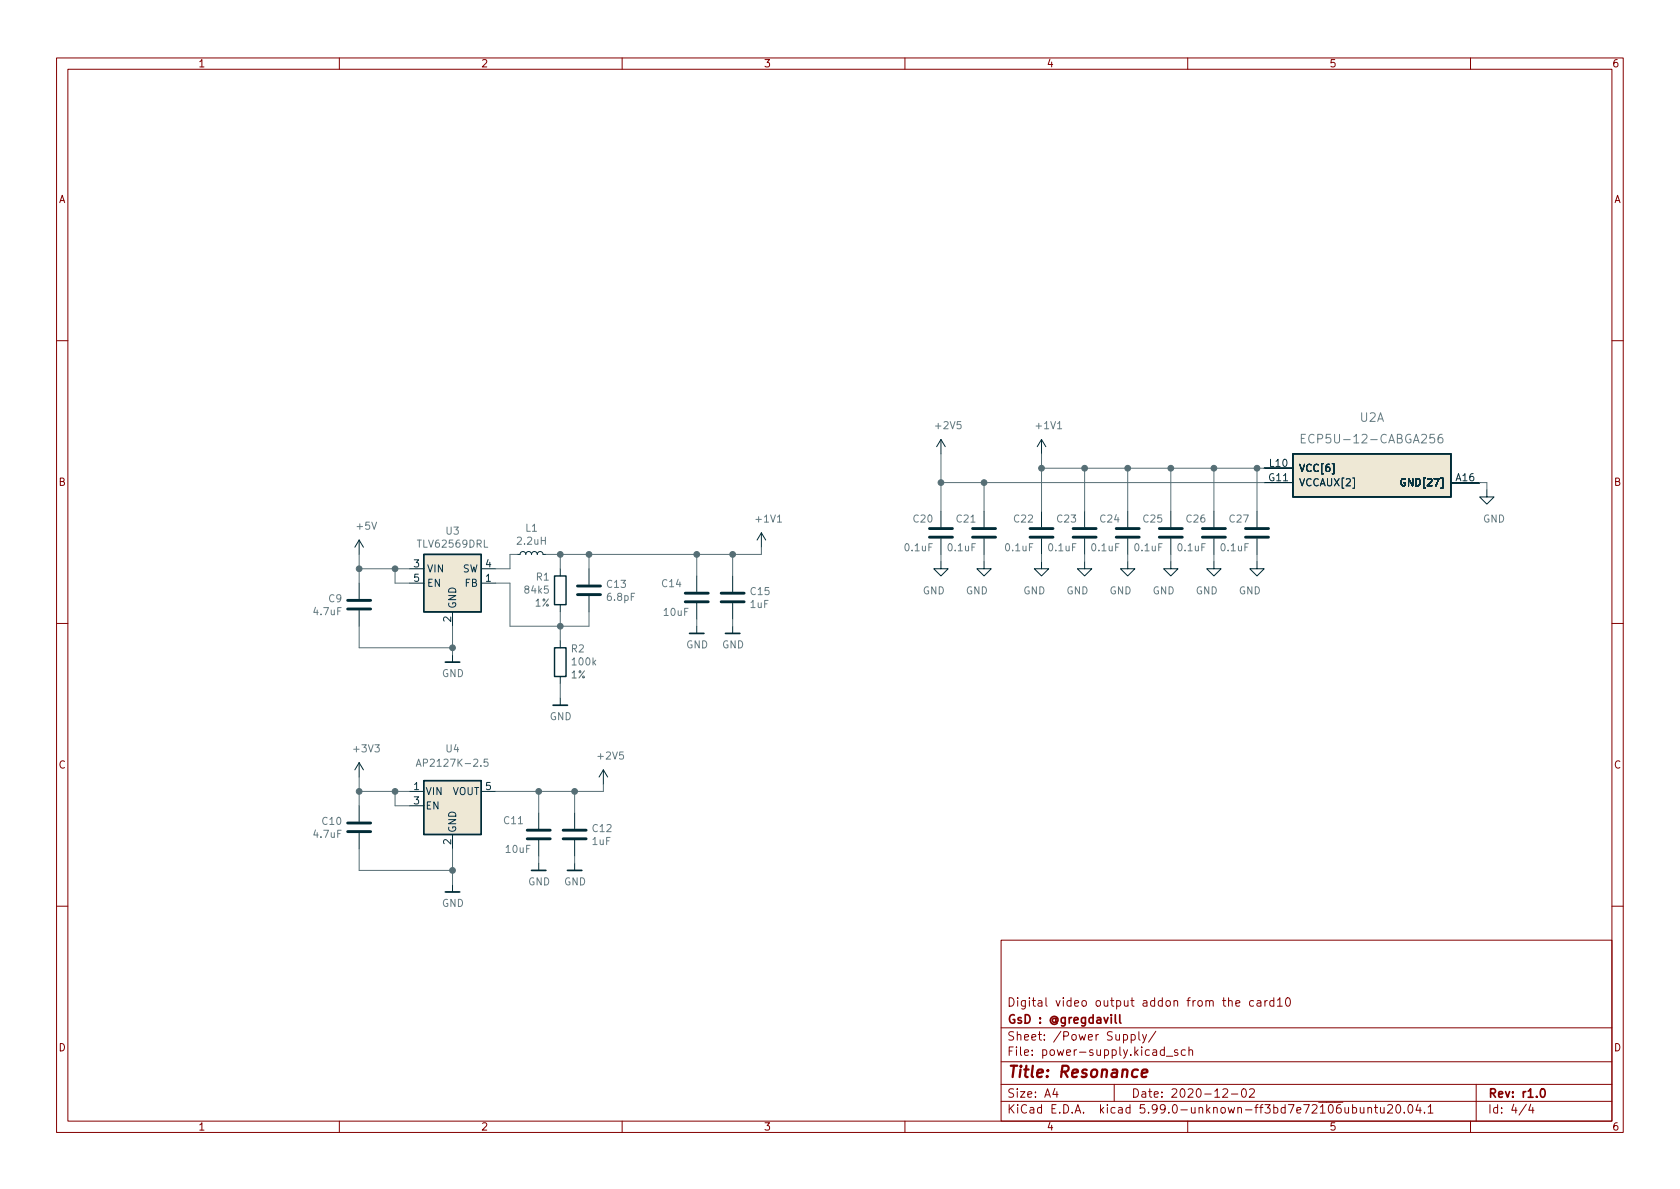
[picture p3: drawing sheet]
<svg xmlns="http://www.w3.org/2000/svg" width="297mm" height="210mm" viewBox="0 0 297 210" stroke-linecap="round" stroke-linejoin="round" font-family="sans-serif">
<g fill="none" stroke="#840000" stroke-width=".18">
<path d="M10 10.2h277v190.1h-277zM12 12.2h273v186.1h-273zM60 10.2v2M110 10.2v2M160 10.2v2M210 10.2v2M260 10.2v2M10 60.2h2M285 60.2h2M10 110.2h2M285 110.2h2M10 160.2h2"/>
<path d="M177 166.3h108v32h-108zM218.5 177.4l.7-.1-.1-.3-.4-.1-.2 .2 .1 .8h.5M221.6 177l-.4-.1-.3 .3v.4l.2 .3h.5M222.3 177h.6v.9M222.9 177.3l-.5 .1a.29 .29 0 0 0-.2 .2 .29 .29 0 0 0 .2 .3h.5M223.6 176.9v1M224.1 176.9l-.3 .1-.2 .2M225.2 177l-.4-.1-.3 .3v.4l.1 .3h.6M225.2 176.4v1.5M225.9 176.9l.4-.5v1.5M225.9 177.9h.8M227.4 176.6l.2-.2a.81 .81 0 0 1 .6 .7 .81 .81 0 0 1-.3 .8h-.1a.81 .81 0 0 1-.4-1.3z"/>
<path d="M285 160.2h2M60 198.3v2M110 198.3v2M160 198.3v2M177 194.8h108M177 191.8h108M177 187.8h108M177 181.8h108M186.5 192.5l-.4 1h1M186.9 193v1M197 191.8v3M200 183l.4-.1 .3 .3v.4l-.1 .3h-.6"/>
<path d="M200 182.9v1.5M201.4 182.4v1.3l.2 .2M202 182.9l.4 1M202.7 182.9l-.5 1.4-.2 .1M204.4 182.4l-1.3 1.9M205.9 185.7l-.5-.1-.3 .3v.4l.2 .3h.6M205.9 185.1v1.5M206.2 186.8h1.2M208.2 185.7l-.3-.1-.3 .2 .1 .3 .5 .1v.4h-.6M209.6 185.7l-.5-.1-.2 .3v.4l.1 .3h.6M210 198.3v2M210.2 185.8l.2-.2 .4 .1 .1 .9"/>
<path d="M210.2 185.1v1.5M216.2 192.7l.6-.2 .2 .2 .1 .3-1 1h1M217.7 193.5h1.2M219.7 192.6l.2-.1a.81 .81 0 0 1 .5 .7 .81 .81 0 0 1-.3 .8h-.1a.81 .81 0 0 1-.6-.6 .81 .81 0 0 1 .3-.8zM220.9 192.7l.6-.2 .2 .2 .1 .3-.9 1h.9M241.9 196l.2-.2 .3 .1 .1 .9M241.9 195.8v1M243 195.8h.6M243.2 195.3v1.3l.4 .2M244.1 195.8v1h.4l.2-.1M244.7 195.8v1M245.4 195.5l.5-.2 .2 .2 .1 .3-.9 1h.9"/>
<path d="M247 195.4l.1-.1a.81 .81 0 0 1 .6 .7 .81 .81 0 0 1-.3 .8h-.1a.81 .81 0 0 1-.6-.6 .81 .81 0 0 1 .3-.8zM248.3 196.7v.1M249.1 195.4l.2-.1a.81 .81 0 0 1 .6 .7 .81 .81 0 0 1-.3 .8h-.2a.81 .81 0 0 1-.5-.6 .81 .81 0 0 1 .2-.8zM250.7 195.3l-.3 1h.9M251.1 195.8v1M251.9 196.7v.1M252.5 195.8l.4-.5v1.5M252.5 196.8h.9M260 198.3v2M261 191.8v6.5M269.9 195.3l-1.3 1.9M270.6 195.3l-.3 1h.9"/>
<path d="M271 195.8v1"/>
</g>
<path d="M197.2 179.4v1.3l.2 .2M198 179.4v1.3l.2 .2M272.6 192.6l.1-.1a.81 .81 0 0 1 .6 .7 .81 .81 0 0 1-.3 .8h-.2a.82 .82 0 0 1-.5-.6 .82 .82 0 0 1 .3-.8z" fill="none" stroke="#840000" stroke-width=".3"/>
<path d="M201.9 189.8l1-.2-.1-.4-.5-.1-.4 .3v1l.2 .1 .6-.1" fill="none" stroke="#840000" stroke-width=".4"/>
<g fill="none" stroke="#002b36" stroke-width=".18">
<path d="M166.4 77.7l-.8 1.3M166.4 77.7v2.6M166.4 77.7l.7 1.3M184.1 77.7v2.6M184.1 77.7l-.7 1.3M184.1 77.7l.8 1.3M63.5 95.5v2.5M63.5 95.5l-.8 1.3M63.5 95.5l.8 1.3M91.4 98h.5l.2-.3 .4-.2 .3 .2 .2 .3 .1-.3 .3-.2 .4 .1 .2 .4 .2-.4 .4-.1 .3 .2 .1 .3 .1-.3 .4-.2 .4 .2 .1 .3h.5M134.6 94.2l-.7 1.3M134.6 94.2v2.6"/>
<path d="M134.6 94.2l.8 1.3M166.4 99.3v1.3h-1.3l1.3 1.2 1.2-1.2h-1.2M166.4 90.4v2.8M166.4 95.2v2.8M174 99.3v1.3h-1.3l1.3 1.2 1.3-1.2h-1.3M174 90.4v2.8M174 95.2v2.8M184.1 99.3v1.3h-1.2l1.2 1.2 1.3-1.2h-1.3M184.1 90.4v2.8M184.1 95.2v2.8M191.8 99.3v1.3h-1.3l1.3 1.2 1.2-1.2h-1.2M191.8 90.4v2.8"/>
<path d="M191.8 95.2v2.8M199.4 99.3v1.3h-1.3l1.3 1.2 1.3-1.2h-1.3M199.4 90.4v2.8M199.4 95.2v2.8M207 99.3v1.3h-1.3l1.3 1.2 1.3-1.2h-1.3M207 90.4v2.8M207 95.2v2.8M214.6 99.3v1.3h-1.2l1.2 1.2 1.3-1.2h-1.3M214.6 90.4v2.8M214.6 95.2v2.8M222.2 99.3v1.3h-1.2l1.2 1.2 1.3-1.2h-1.3M222.2 90.4v2.8"/>
<path d="M222.2 95.2v2.8M223.5 85.3h5.1M223.5 82.8h5.1M256.5 85.3h5.1M262.9 86.6v1.3h1.3l-1.3 1.2-1.3-1.2h1.3M63.5 103.1v2.8M63.5 107.9v2.8M72.4 103.1h2.5M72.4 100.6h2.5M80 108.2v2.5M80 115.8v1.3M85.1 103.1h2.5"/>
<path d="M85.1 100.6h2.5M99.1 100.6v1.2M99.1 106.9v1.3M99.1 113.3v1.2M99.1 119.6v1.3M104.1 100.6v2.8M104.1 105.4v2.8M123.2 101.8v2.8M123.2 106.7v2.8M123.2 110.7v1.3M129.5 101.8v2.8M129.5 106.7v2.8"/>
<path d="M129.5 110.7v1.3M63.5 134.9l-.8 1.2M63.5 134.9v2.5M63.5 134.9l.8 1.2M72.4 139.9h2.5M85.1 139.9h2.5M99.1 123.4v1.3M106.7 136.1l-.8 1.3M106.7 136.1v2.6M106.7 136.1l.7 1.3M63.5 142.5v2.8M63.5 147.3v2.8"/>
<path d="M72.4 142.5h2.5M80 147.6v2.5M80 156.5v1.2M95.2 143.8v2.8M95.2 148.6v2.8M95.2 152.6v1.3M101.6 143.8v2.8M101.6 148.6v2.8M101.6 152.6v1.3"/>
</g>
<path d="M228.6 80.3h27.9v7.6h-27.9zM78.7 117.1h2.6M121.9 112h2.6M128.3 112h2.5M97.8 124.7h2.5M78.7 157.7h2.6M94 153.9h2.5M100.3 153.9h2.6" fill="none" stroke="#002b36" stroke-width=".3"/>
<g fill="#eee8d5" stroke="#eee8d5" stroke-width=".18">
<path d="M74.9 138h10.2v9.6h-10.2z"/>
<path d="M74.9 98h10.2v10.2h-10.2z"/>
<path d="M228.6 80.3h27.9v7.6h-27.9z"/>
</g>
<path d="M74.9 98h10.2v10.2h-10.2zM98 101.8h2.1v5.1h-2.1zM98 114.5h2.1v5.1h-2.1zM74.9 138h10.2v9.6h-10.2z" fill="none" stroke="#002b36" stroke-width=".25"/>
<path d="M230.1 77.5h.5M230.8 76.8h-.7v1.5h.7M255 76.8a.6 .6 0 0 0-.7 .7v.5l.1 .3h.4l.3-.1v-.5l-.1-.2-.5-.1-.2 .3M73.6 135.5l.4-1.3 .4 1.3M73.7 135.1h.6M86.2 134.2h-.6v.6l.2-.1 .4 .1 .1 .2-.1 .4-.1 .1-.5-.1" fill="none" stroke="#657b83" stroke-width=".18"/>
<g fill="none" stroke="#002b36" stroke-width=".51">
<path d="M164.3 95h4.1M164.3 93.5h4.1M172 95h4M172 93.5h4M182.1 95h4.1M182.1 93.5h4.1M189.7 95h4.1M189.7 93.5h4.1M197.4 95h4M197.4 93.5h4M205 95h4M205 93.5h4"/>
<path d="M212.6 95h4.1M212.6 93.5h4.1M220.2 95h4.1M220.2 93.5h4.1M61.5 107.7h4M61.5 106.2h4M102.1 105.2h4.1M102.1 103.6h4.1M121.2 106.4h4M121.2 104.9h4M127.5 106.4h4.1M127.5 104.9h4.1"/>
<path d="M61.5 147.1h4M61.5 145.5h4M93.2 148.3h4.1M93.2 146.8h4.1M99.6 148.3h4M99.6 146.8h4"/>
</g>
<path d="M235.6 82h.3v1.8h-.3M239.2 84.5h.3v1.8h-.3M248.4 84.7a.59 .59 0 0 0-.7 .6 .59 .59 0 0 0 .7 .6l.1-.5h-.2" fill="none" stroke="#073642" stroke-width=".18"/>
<g fill="none" stroke="#586e75" stroke-width=".18">
<path d="M63.5 98v5.1M91.4 98h-1.2v2.6h-2.6M99.1 98v2.6M104.1 98v2.6M123.2 98v3.8M129.5 98v3.8M134.6 96.8v1.2h-38.1M166.4 85.3h57.1M166.4 80.3v10.1M166.4 98v1.3M174 85.3v5.1M174 98v1.3"/>
<path d="M184.1 80.3v10.1M184.1 98v1.3M184.1 82.8h39.4M191.8 82.8v7.6M191.8 98v1.3M199.4 82.8v7.6M199.4 98v1.3M207 82.8v7.6M207 98v1.3M214.6 82.8v7.6M214.6 98v1.3M222.2 82.8v7.6"/>
<path d="M222.2 98v1.3M261.6 85.3h1.3v1.3M63.5 110.7v3.8h16.5M63.5 100.6h8.9M69.8 100.6v2.5h2.6M80 110.7v5.1M87.6 103.1h2.6v7.6h13.9v-2.5M99.1 108.2v5.1M123.2 109.5v1.2M129.5 109.5v1.2M63.5 137.4v5.1M63.5 139.9h8.9"/>
<path d="M69.8 139.9v2.6h2.6M95.2 139.9v3.9M99.1 120.9v2.5M101.6 139.9v3.9M106.7 138.7v1.2h-19.1M63.5 150.1v3.8h16.5M80 150.1v6.4M95.2 151.4v1.2M101.6 151.4v1.2"/>
</g>
<g fill="#586e75" stroke="#586e75" stroke-width=".18">
<circle cx="63.5" cy="139.9" r=".51"/>
<circle cx="69.9" cy="139.9" r=".51"/>
<circle cx="80" cy="114.5" r=".51"/>
<circle cx="95.3" cy="139.9" r=".51"/>
<circle cx="101.6" cy="139.9" r=".51"/>
<circle cx="80" cy="153.9" r=".51"/>
<circle cx="99.1" cy="98" r=".51"/>
<circle cx="104.1" cy="98" r=".51"/>
<circle cx="99.1" cy="110.7" r=".51"/>
<circle cx="129.5" cy="98" r=".51"/>
<circle cx="63.5" cy="100.6" r=".51"/>
<circle cx="69.9" cy="100.6" r=".51"/>
<circle cx="123.2" cy="98" r=".51"/>
<circle cx="214.6" cy="82.8" r=".51"/>
<circle cx="222.3" cy="82.8" r=".51"/>
<circle cx="199.4" cy="82.8" r=".51"/>
<circle cx="207" cy="82.8" r=".51"/>
<circle cx="166.4" cy="85.3" r=".51"/>
<circle cx="191.8" cy="82.8" r=".51"/>
<circle cx="184.2" cy="82.8" r=".51"/>
<circle cx="174" cy="85.3" r=".51"/>
</g>
<text font-size="2.8" fill="#840000" x="178" y="190.6">Title: Resonance</text>
<g font-size="2.1" fill="#657b83">
<text x="240.4" y="74.6">U2A</text>
<text x="231.5" y="78.4">ECP5U-12-CABGA256</text>
</g>
<g font-size="2.1" fill="#840000">
<text x="178" y="178">Digital video output addon from the card10</text>
<text x="178" y="184">Sheet: /Power Supply/</text>
<text x="178" y="181">GsD : @gregdavill</text>
<text x="178" y="186.7">File: power-supply.kicad_sch</text>
<text x="178" y="196.9">KiCad E.D.A. kicad 5.99.0-unknown-ff3bd7e72~106~ubuntu20.04.1</text>
<text x="178" y="194.1">Size: A4</text>
<text x="200" y="194.1">Date: 2020-12-02</text>
<text x="263" y="194.1">Rev: r1.0</text>
<text x="263" y="196.9">Id: 4/4</text>
</g>
<g font-size="1.8" fill="#840000">
<text x="35" y="11.9">1</text>
<text x="85" y="11.9">2</text>
<text x="135" y="11.9">3</text>
<text x="185" y="11.9">4</text>
<text x="235" y="11.9">5</text>
<text x="285" y="11.9">6</text>
<text x="10.3" y="35.9">A</text>
<text x="285.3" y="35.9">A</text>
<text x="10.3" y="85.9">B</text>
<text x="285.3" y="85.9">B</text>
<text x="10.3" y="135.9">C</text>
<text x="285.3" y="135.9">C</text>
<text x="10.3" y="185.9">D</text>
<text x="285.3" y="185.9">D</text>
<text x="35" y="199.9">1</text>
<text x="85" y="199.9">2</text>
<text x="135" y="199.9">3</text>
<text x="185" y="199.9">4</text>
<text x="235" y="199.9">5</text>
<text x="285" y="199.9">6</text>
</g>
<g font-size="1.8" fill="#657b83">
<text x="165.6" y="75.9">+2V5</text>
<text x="183.3" y="75.9">+1V1</text>
<text x="63.2" y="93.7">+5V</text>
<text x="78.9" y="94.5">U3</text>
<text x="92.9" y="94">L1</text>
<text x="133.8" y="92.4">+1V1</text>
<text x="161.6" y="92.4">C20</text>
<text x="169.2" y="92.4">C21</text>
<text x="179.3" y="92.4">C22</text>
<text x="187" y="92.4">C23</text>
<text x="194.6" y="92.4">C24</text>
<text x="202.2" y="92.4">C25</text>
<text x="209.8" y="92.4">C26</text>
<text x="217.4" y="92.4">C27</text>
<text x="262.2" y="92.4">GND</text>
<text x="74.1" y="96.8">TLV62569DRL</text>
<text x="91.6" y="96.3">2.2uH</text>
<text x="160.1" y="97.5">0.1uF</text>
<text x="167.7" y="97.5">0.1uF</text>
<text x="177.9" y="97.5">0.1uF</text>
<text x="185.5" y="97.5">0.1uF</text>
<text x="193.1" y="97.5">0.1uF</text>
<text x="200.7" y="97.5">0.1uF</text>
<text x="208.3" y="97.5">0.1uF</text>
<text x="216" y="97.5">0.1uF</text>
<text x="58.1" y="106.5">C9</text>
<text x="92.9" y="105">84k5</text>
<text x="94.8" y="102.7">R1</text>
<text x="107.4" y="103.9">C13</text>
<text x="107.5" y="106.2">6.8pF</text>
<text x="117.1" y="103.8">C14</text>
<text x="132.7" y="107.5">1uF</text>
<text x="132.8" y="105.2">C15</text>
<text x="163.1" y="105.1">GND</text>
<text x="170.8" y="105.1">GND</text>
<text x="180.9" y="105.1">GND</text>
<text x="188.5" y="105.1">GND</text>
<text x="196.2" y="105.1">GND</text>
<text x="203.8" y="105.1">GND</text>
<text x="211.4" y="105.1">GND</text>
<text x="219" y="105.1">GND</text>
<text x="55.6" y="108.8">4.7uF</text>
<text x="117.4" y="108.9">10uF</text>
<text x="78.1" y="119.7">GND</text>
<text x="101" y="115.4">R2</text>
<text x="101.3" y="117.7">100k</text>
<text x="121.3" y="114.6">GND</text>
<text x="127.7" y="114.6">GND</text>
<text x="97.2" y="127.3">GND</text>
<text x="62.7" y="133">+3V3</text>
<text x="74.7" y="135.6">AP2127K-2.5</text>
<text x="78.9" y="133">U4</text>
<text x="105.9" y="134.3">+2V5</text>
<text x="55.6" y="148.1">4.7uF</text>
<text x="57" y="145.9">C10</text>
<text x="89.2" y="145.7">C11</text>
<text x="104.8" y="149.4">1uF</text>
<text x="104.8" y="147.1">C12</text>
<text x="89.5" y="150.8">10uF</text>
<text x="78.1" y="160.4">GND</text>
<text x="93.4" y="156.6">GND</text>
<text x="99.7" y="156.6">GND</text>
</g>
<g font-size="1.8" fill="#073642">
<text x="224.5" y="82.5">L10</text>
<text x="229.6" y="83.4">VCC[6]</text>
<text x="224.4" y="85.1">G11</text>
<text x="229.6" y="86">VCCAUX[2]</text>
<text x="248.4" y="86">GND[27]</text>
<text x="257.5" y="85.1">A16</text>
<text x="73.2" y="100.3">3</text>
<text x="75.4" y="101.2">VIN</text>
<text x="81.7" y="101.2">SW</text>
<text x="85.9" y="100.3">4</text>
<text x="73.2" y="102.9">5</text>
<text x="75.4" y="103.8">EN</text>
<text x="80.6" y="107.7" transform="rotate(-90 80.6 107.7)">GND</text>
<text x="82.2" y="103.8">FB</text>
<text x="85.9" y="102.9">1</text>
<text x="79.8" y="110" transform="rotate(-90 79.8 110)">2</text>
<text x="73.2" y="139.7">1</text>
<text x="73.2" y="142.2">3</text>
<text x="75.2" y="140.6">VIN</text>
<text x="75.2" y="143.1">EN</text>
<text x="79.9" y="140.6">VOUT</text>
<text x="85.9" y="139.7">5</text>
<text x="79.8" y="149.3" transform="rotate(-90 79.8 149.3)">2</text>
<text x="80.6" y="147.3" transform="rotate(-90 80.6 147.3)">GND</text>
</g>
<g font-size="1.8" fill="#6c7160">
<text x="94.6" y="107.3">1%</text>
<text x="101" y="120">1%</text>
</g>
</svg>
